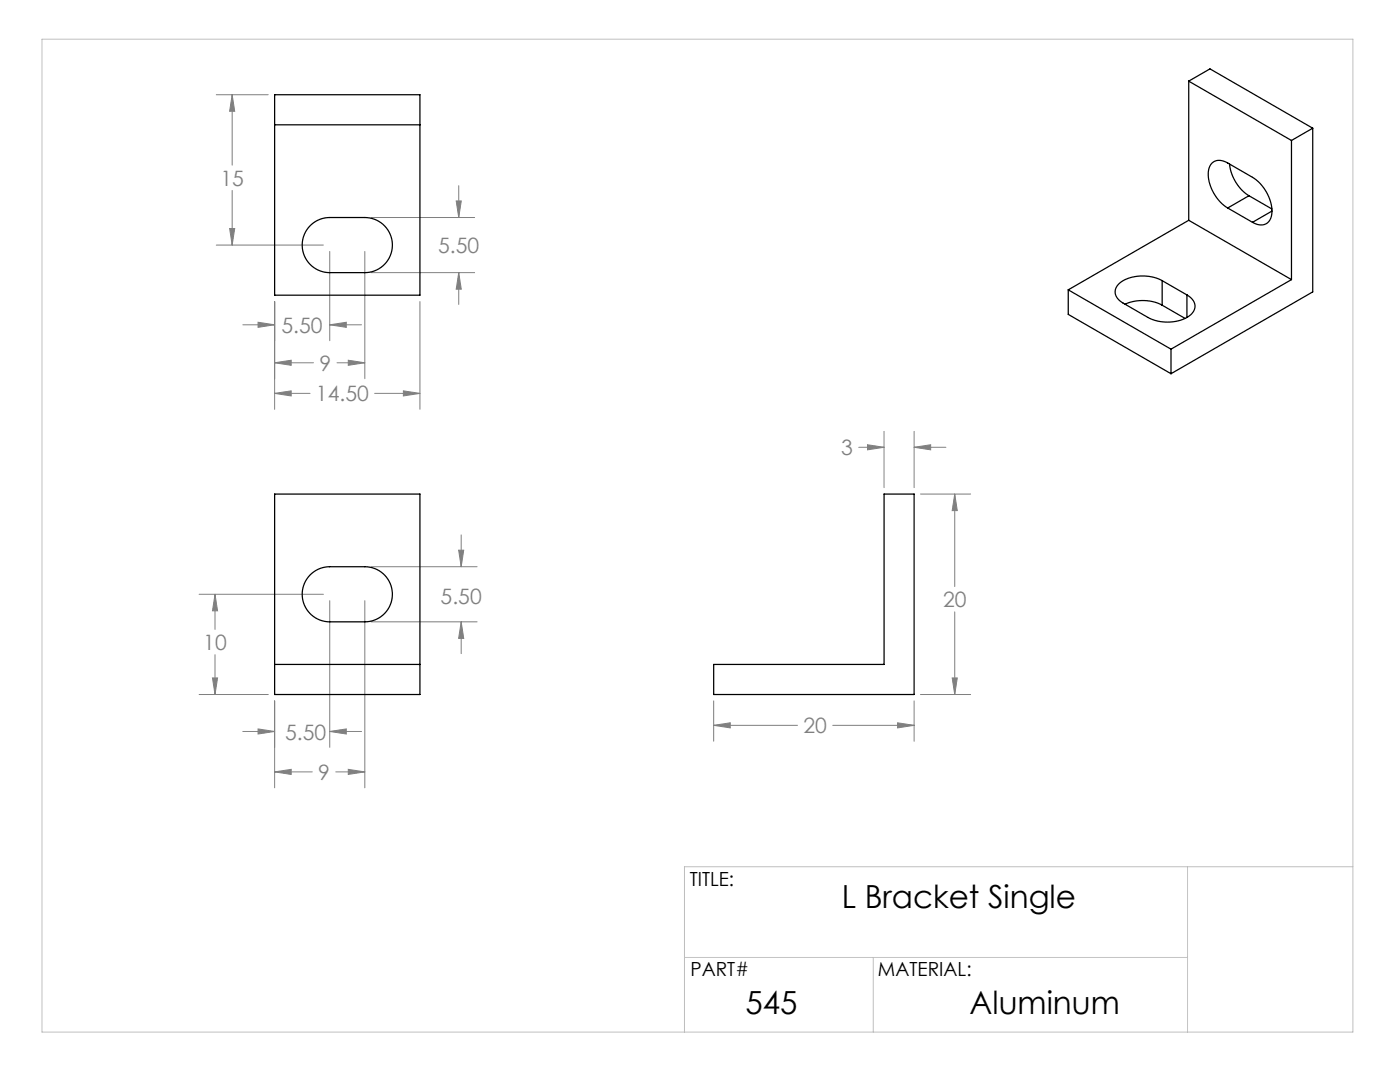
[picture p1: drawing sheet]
<svg xmlns="http://www.w3.org/2000/svg" width="279mm" height="216mm" viewBox="0 0 279 216" stroke-linecap="round" stroke-linejoin="round" font-family="sans-serif">
<g fill="none" stroke="#808080" stroke-width=".2">
<path d="M43.2 18.9h10.3M46.3 18.9v14.1M46.3 18.9l.5 3.3h-1zM46.3 38v10.9M91.6 37.1v6.3M43.2 48.9h21.3M45.8 45.6h1l-.5 3.3zM65.8 50.2v17.8M72.8 50.2v25.4M74.1 43.4h20.6M74.1 54.4h20.6M91 40.1h1.1l-.5 3.3z"/>
<path d="M91.6 54.4l.5 3.3h-1.1zM91.6 54.4v6.4M48.5 64.8h6.3M51.5 64.3l3.3 .5-3.3 .5zM54.8 72.4l3.3-.5v1zM54.8 78.5l3.3-.5v1zM54.8 60.2v21.5M54.8 72.4h7.8M54.8 78.5h7.1M65.8 64.8l3.3-.5v1zM65.8 64.8h6.4M67.3 72.4h5.5"/>
<path d="M69.5 71.9l3.3 .5-3.3 .5zM74.8 78.5h9M80.5 78l3.3 .5-3.3 .5zM83.8 60.2v21.5M171.4 89.3h5M173.1 88.7l3.3 .6-3.3 .5zM176.4 86.1v11.2M182.4 89.3l3.3-.6v1.1zM182.4 86.1v11.2M182.4 89.3h6.4M183.7 98.6h10M190.5 98.6l.5 3.3h-1z"/>
<path d="M190.5 98.6v18.4M39.7 118.6h24.8M42.9 118.6l.5 3.3h-1zM42.9 118.6v7M65.8 119.9v29.2M72.8 119.9v37.3M74.1 113.1h21.1M91.5 109.8h1l-.5 3.3zM92 106.7v6.4M39.7 138.6h13.8M42.4 135.3h1l-.5 3.3zM42.9 130.6v8"/>
<path d="M54.8 139.9v17.3M74.1 124.1h21.1M92 124.1l.5 3.3h-1zM92 124.1v6.3M142.4 139.9v8M182.4 139.9v8M183.7 138.6h10M190 135.3h1l-.5 3.3zM190.5 122.1v16.5M48.5 146h6.3M51.5 145.4l3.3 .6-3.3 .5zM54.8 154l3.3-.5v1z"/>
<path d="M54.8 154h7.5M65.8 146l3.3-.6v1.1zM65.8 146h6.4M67 154h5.8M69.5 153.5l3.3 .5-3.3 .5zM142.4 144.7l3.3-.5v1zM142.4 144.7h16.8M166.2 144.7h16.2M179.1 144.2l3.3 .5-3.3 .5z"/>
</g>
<path d="M8.4 7.8h261.6v198.1h-261.6zM237 172.9v33M270 172.9h-133.4v33M136.6 191h100.4M174.3 191v14.9" fill="none" stroke="#c0c0c0" stroke-width=".2"/>
<path d="M42.4 135.3h1l-.5 3.3zM42.9 118.6l.5 3.3h-1zM51.5 145.4l3.3 .6-3.3 .5zM65.8 146l3.3-.6v1.1zM54.8 154l3.3-.5v1zM69.5 153.5l3.3 .5-3.3 .5zM91.5 109.8h1l-.5 3.3zM92 124.1l.5 3.3h-1zM46.3 18.9l.5 3.3h-1zM45.8 45.6h1l-.5 3.3zM51.5 64.3l3.3 .5-3.3 .5zM65.8 64.8l3.3-.5v1zM54.8 72.4l3.3-.5v1zM69.5 71.9l3.3 .5-3.3 .5zM54.8 78.5l3.3-.5v1zM80.5 78l3.3 .5-3.3 .5zM91 40.1h1.1l-.5 3.3zM91.6 54.4l.5 3.3h-1.1zM179.1 144.2l3.3 .5-3.3 .5zM142.4 144.7l3.3-.5v1zM190.5 98.6l.5 3.3h-1zM190 135.3h1l-.5 3.3zM182.4 89.3l3.3-.6v1.1zM173.1 88.7l3.3 .6-3.3 .5z" fill="#808080"/>
<g fill="none" stroke="#000" stroke-width=".25">
<path d="M54.8 18.9h29v40h-29zM237.2 16.2l20.5 11.8M237.2 16.2l4.3-2.5 20.5 11.9M237.2 16.2v27.8M54.8 24.9h29M245.4 32.7a8.7 8.7 0 0 0 3.9 6.4M249.3 39.1l-4.3 2.4M249.3 39.1l4.5 2.6M257.7 28v27.8M262 25.6l-4.3 2.4M262 25.6v32.6l-28.3 16.4M61.8 45.1a5.5 5.5 0 0 1 4-1.7h7a5.5 5.5 0 0 1 5.5 5.5 5.5 5.5 0 0 1-5.5 5.5h-7a5.5 5.5 0 0 1-5-3.3 5.5 5.5 0 0 1 1-6z"/>
<path d="M213.2 57.8l20.5 11.9M213.2 57.8v4.9l20.5 11.9M231.9 56a8.2 8.2 0 0 0-8.5 .6 2.2 2.2 0 0 0 .4 3.7l5.3 3a8.2 8.2 0 0 0 8.5-.5 2.2 2.2 0 0 0-.4-3.7l-.3-.2M231.9 56l5 2.9M231.9 56v4.9M236.9 58.9v4.4M237.2 44l20.5 11.8M237.2 44l-24 13.8M245 41.5a8.2 8.2 0 0 1-3.8-7.7 2.2 2.2 0 0 1 3.5-1.5l5.3 3.1a8.2 8.2 0 0 1 3.8 7.7 2.2 2.2 0 0 1-3.5 1.4l-.3-.1M245 41.5l5 2.9M253.9 42.1l-3.9 2.3M257.7 55.8l-24 13.9"/>
<path d="M224.5 60.7a8.7 8.7 0 0 1 7.4 .2M231.9 60.9l4.6 2.6M233.7 69.7v4.9M54.8 98.6h29v40h-29zM61.8 114.8a5.5 5.5 0 0 1 4-1.7h7a5.5 5.5 0 0 1 5.5 5.5 5.5 5.5 0 0 1-5.5 5.5h-7a5.5 5.5 0 0 1-5-3.4 5.5 5.5 0 0 1 1-5.9zM54.8 132.6h29M142.4 132.6h34v-34h6v40h-40z"/>
</g>
<g font-size="6.3">
<text x="168" y="181.3">L Bracket Single</text>
<text x="148.7" y="202.3">545</text>
<text x="193.5" y="202.3">Aluminum</text>
</g>
<g font-size="4.2" fill="#808080">
<text x="44" y="37.1">15</text>
<text x="87.4" y="50.5">5.50</text>
<text x="56.2" y="66.4">5.50</text>
<text x="63.7" y="74">9</text>
<text x="63.1" y="80.1">14.50</text>
<text x="167.9" y="90.8">3</text>
<text x="87.9" y="120.4">5.50</text>
<text x="188.2" y="121.2">20</text>
<text x="40.6" y="129.7">10</text>
<text x="56.9" y="147.6">5.50</text>
<text x="160.3" y="146.3">20</text>
<text x="63.5" y="155.6">9</text>
</g>
<g font-size="3.9">
<text x="137.7" y="176.8">TITLE:</text>
<text x="137.8" y="194.8">PART#</text>
<text x="175.2" y="194.8">MATERIAL:</text>
</g>
</svg>
